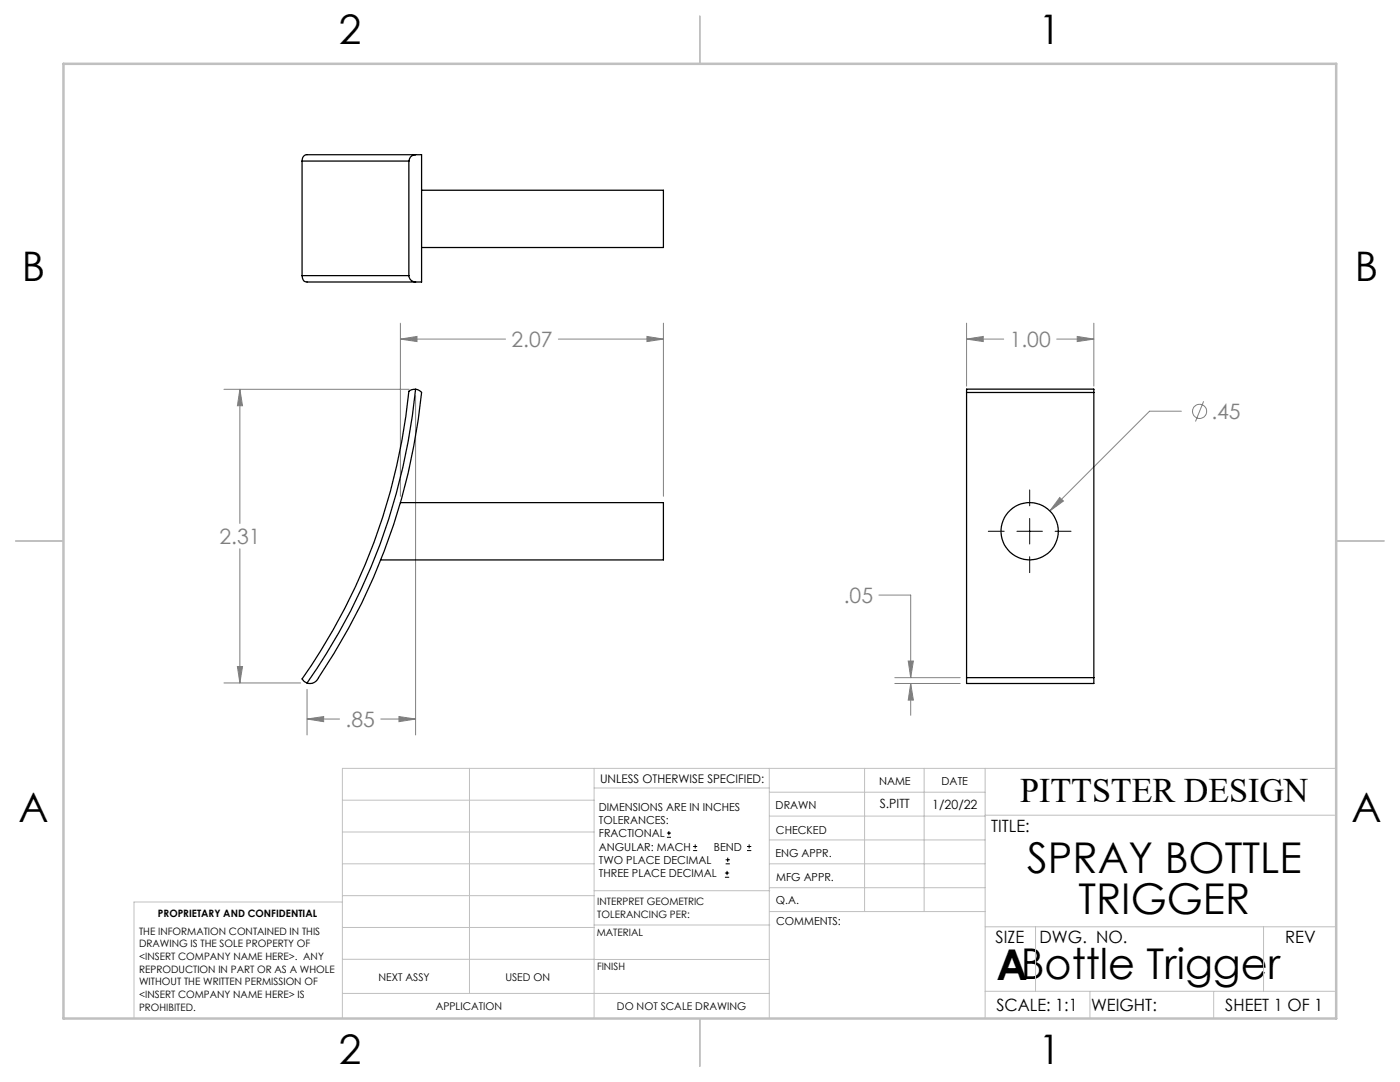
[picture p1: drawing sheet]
<svg xmlns="http://www.w3.org/2000/svg" width="279mm" height="216mm" viewBox="0 0 279 216" stroke-linecap="round" stroke-linejoin="round" font-family="sans-serif">
<g fill="none" stroke="#808080" stroke-width=".2">
<path d="M44.7 77.7h37M47.9 77.7l.5 3.3h-1zM47.9 77.7v26.8M79.9 67.7l3.3-.6v1.1zM79.9 64.5v34.5M79.9 67.7h21M82.9 79v67.6M111.4 67.7h21M129.1 67.1l3.3 .6-3.3 .5zM132.4 64.5v34.5M192.9 67.7l3.3-.6v1.1zM192.9 67.7h7.4"/>
<path d="M192.9 64.5v12.5M210.9 67.7h7.4M215 67.1l3.3 .6-3.3 .5zM218.3 64.5v12.5M211.5 99.3l.7 .7-2.7 2zM235.8 82.1h-6.4l-19.9 19.9M240.2 80.1l-1.6 4M47.9 109.5v26.8M175.4 118.7h6.4v16.5M44.7 136.3h15.3M47.4 133h1l-.5 3.3zM61.3 137.5v9.1"/>
<path d="M178.6 136.4h13M178.6 135.2h13M181.3 131.9h1l-.5 3.3zM181.8 136.4l.5 3.3h-1zM181.8 136.4v6.3M61.3 143.5l3.3-.5v1zM61.3 143.5h6.5M76 143.5h6.9M79.6 143l3.3 .5-3.3 .5z"/>
<circle cx="239.4" cy="82.1" r="1.41"/>
</g>
<g fill="none" stroke="#000" stroke-width=".2">
<path d="M205.5 97.8v3.1M197.2 106h3.2M203 106h5M205.5 103.5v5M205.5 111.1v3.2M210.6 106h3.1M133.1 167.1h.8M133.1 166.2h.8M133.5 165.8v.9M138.3 169.7h.8M138.3 168.9h.8M138.7 168.5v.8"/>
<path d="M144.7 175h.8M144.7 174.2h.8M144.8 172.4h.9M144.8 171.6h.9M145.1 173.8v.8M145.2 171.1v.9M149.1 169.7h.8M149.1 168.9h.8M149.5 168.5v.8"/>
</g>
<g fill="none" stroke="#c0c0c0" stroke-width=".2">
<path d="M68.3 159.7h50.3M93.7 153.3v44.9M118.6 153.3v49.9M118.6 157.2h34.9M153.5 153.3v49.9M153.5 158.1h43.1M172.5 153.3v28.6M184.4 153.3v28.6M196.6 153.3v49.9M266.7 153.3h-198.4v49.9M68.3 178.7h50.3M68.3 172.4h50.3"/>
<path d="M68.3 166h50.3M68.3 180h-41.6v23.2M118.6 177.7h35M153.5 167.6h43.1M153.5 162.8h43.1M153.5 172.4h43.1M153.5 177.1h43.1M196.6 162.7h70.1M68.3 198.2h85.2M68.3 191.4l85.2 .1M68.3 185.1h50.3M118.6 184.6h35"/>
<path d="M153.6 181.9h43M196.6 197.8h70.1M196.6 184.9h70.1M206.7 184.9v12.9M217.5 197.8v5.4M242.2 197.8v5.4M252.2 184.9v12.9"/>
</g>
<path d="M139.7 3.2v9.5M3.1 107.9h9.6M266.7 107.9h9.5M139.7 203.2v9.6" fill="none" stroke="#c0c0c0" stroke-width=".25"/>
<path d="M12.7 12.7h254v190.5h-254z" fill="none" stroke="#c0c0c0" stroke-width=".5"/>
<path d="M129.1 67.1l3.3 .6-3.3 .5zM79.9 67.7l3.3-.6v1.1zM47.4 133h1l-.5 3.3zM47.9 77.7l.5 3.3h-1zM61.3 143.5l3.3-.5v1zM79.6 143l3.3 .5-3.3 .5zM211.5 99.3l-2 2.7 2.7-2zM192.9 67.7l3.3-.6v1.1zM215 67.1l3.3 .6-3.3 .5zM181.8 136.4l.5 3.3h-1zM181.3 131.9h1l-.5 3.3z" fill="#808080"/>
<g fill="none" stroke="#000" stroke-width=".25">
<path d="M60.3 32.1h21.3M60.3 32.1v22.9M81.6 32.1v22.9M82.9 30.9h-21.6a1.04 1.04 0 0 0-1 1.2M82.9 30.9a1.32 1.32 0 0 0-1.3 1.2M82.9 30.9h1.2v25.4h-1.2M84.1 38h48.3v11.4h-48.3M60.3 55v.1a1.08 1.08 0 0 0 1 1.2h21.6M60.3 55h21.3M81.6 55a1.32 1.32 0 0 0 1.3 1.3M82.9 77.7a121.7 121.7 0 0 1-21.6 58.6M82.9 77.7l-.8 .1-.4 .2a121 121 0 0 1-21.4 57.5l.4 .5 .6 .3"/>
<path d="M82.9 77.7l.5 .1 .7 .5a122.2 122.2 0 0 1-21.2 57.7l-.6 .3h-1M192.9 78.3v56.9M192.9 78.3h25.4M192.9 77.7v.6M192.9 77.6h25.4M218.3 77.7h.1M218.3 77.7v.6M218.3 78.3v56.9M79.9 100.3h52.5v11.4h-56.4M192.9 135.2v1.2h25.4v-1.2M192.9 135.2h25.4"/>
<circle cx="205.5" cy="106" r="5.7"/>
</g>
<g font-size="8.5">
<text x="205" y="174.2">SPRAY BOTTLE</text>
<text x="215.3" y="182.3">TRIGGER</text>
<text x="198.9" y="195.5">ABottle Trigger</text>
</g>
<g font-size="8.1">
<text x="67.6" y="8.9">2</text>
<text x="207.3" y="8.9">1</text>
<text x="4.4" y="56.1">B</text>
<text x="270.4" y="56.1">B</text>
<text x="3.7" y="164.1">A</text>
<text x="269.7" y="164.1">A</text>
<text x="67.6" y="212.4">2</text>
<text x="207.3" y="212.4">1</text>
</g>
<text font-size="6.9" x="203.6" y="160.1">PITTSTER DESIGN</text>
<g font-size="4.2" fill="#808080">
<text x="102.1" y="69.2">2.07</text>
<text x="201.5" y="69.2">1.00</text>
<text x="241.8" y="83.6">.45</text>
<text x="43.8" y="108.6">2.31</text>
<text x="168.4" y="120.3">.05</text>
<text x="69" y="145.1">.85</text>
</g>
<g font-size="3.4">
<text x="197.8" y="166">TITLE:</text>
<text x="198.7" y="188.1">SIZE</text>
<text x="207.5" y="188.1">DWG. NO.</text>
<text x="256.5" y="188.2">REV</text>
<text x="198.8" y="201.7">SCALE: 1:1</text>
<text x="217.7" y="201.8">WEIGHT:</text>
<text x="244.5" y="201.7">SHEET 1 OF 1</text>
</g>
<g font-size="2.5">
<text x="175.6" y="161.3">S.PITT</text>
<text x="186.1" y="161.4">1/20/22</text>
</g>
<text font-size="2.4" x="119.8" y="156.2">UNLESS OTHERWISE SPECIFIED:</text>
<g font-size="2.2">
<text x="119.5" y="161.8">DIMENSIONS ARE IN INCHES</text>
<text x="154.8" y="161.4">DRAWN</text>
<text x="175.4" y="156.6">NAME</text>
<text x="187.9" y="156.7">DATE</text>
<text x="119.5" y="164.4">TOLERANCES:</text>
<text x="119.5" y="167.1">FRACTIONAL</text>
<text x="154.9" y="166.3">CHECKED</text>
<text x="119.5" y="169.7">ANGULAR: MACH</text>
<text x="119.5" y="172.4">TWO PLACE DECIMAL</text>
<text x="142.5" y="169.7">BEND</text>
<text x="154.8" y="171">ENG APPR.</text>
<text x="119.5" y="175">THREE PLACE DECIMAL</text>
<text x="154.9" y="175.7">MFG APPR.</text>
<text x="154.9" y="180.4">Q.A.</text>
<text x="154.9" y="184.6">COMMENTS:</text>
</g>
<g font-size="2.1">
<text x="75.5" y="195.7">NEXT ASSY</text>
<text x="100.9" y="195.7">USED ON</text>
<text x="86.9" y="201.5">APPLICATION</text>
<text x="123.1" y="201.6">DO NOT SCALE DRAWING</text>
</g>
<g font-size="2">
<text x="31.5" y="182.9">PROPRIETARY AND CONFIDENTIAL</text>
<text x="119.2" y="180.6">INTERPRET GEOMETRIC</text>
<text x="119.2" y="183.1">TOLERANCING PER:</text>
<text x="27.8" y="186.5">THE INFORMATION CONTAINED IN THIS</text>
<text x="27.8" y="189">DRAWING IS THE SOLE PROPERTY OF</text>
<text x="27.8" y="191.6">&lt;INSERT COMPANY NAME HERE&gt;. ANY</text>
<text x="119.1" y="186.7">MATERIAL</text>
<text x="27.8" y="194.1">REPRODUCTION IN PART OR AS A WHOLE</text>
<text x="27.8" y="196.6">WITHOUT THE WRITTEN PERMISSION OF</text>
<text x="119.1" y="193.5">FINISH</text>
<text x="27.8" y="199.1">&lt;INSERT COMPANY NAME HERE&gt; IS</text>
<text x="27.8" y="201.7">PROHIBITED.</text>
</g>
</svg>
